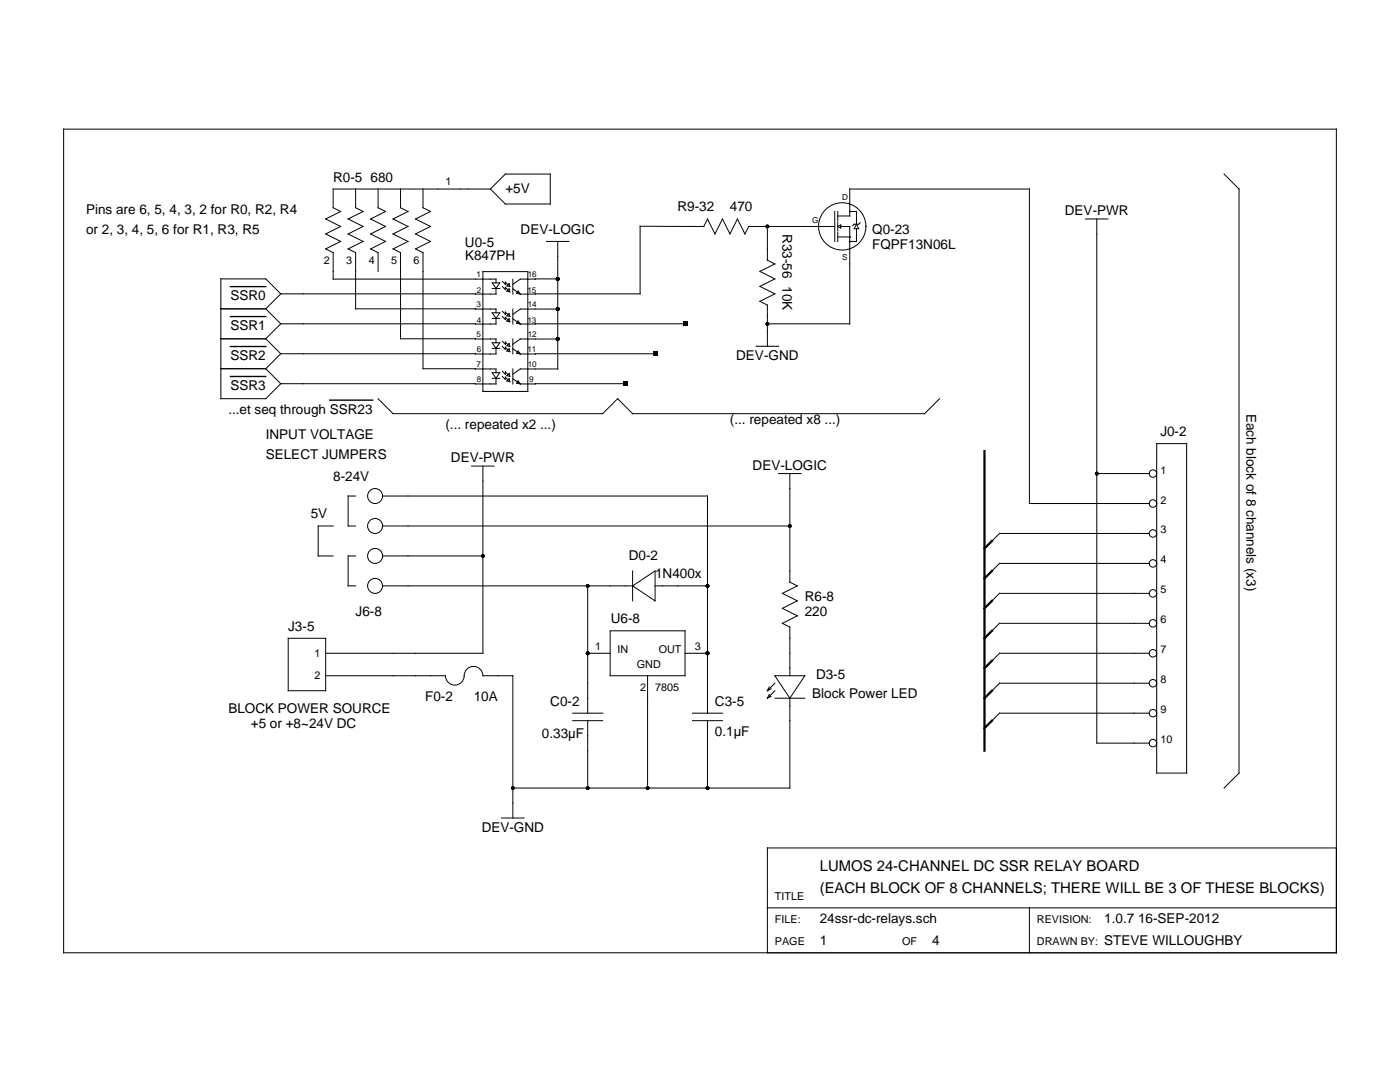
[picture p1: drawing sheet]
<svg xmlns="http://www.w3.org/2000/svg" width="279mm" height="216mm" viewBox="0 0 279 216" stroke-linecap="round" stroke-linejoin="round" font-family="sans-serif">
<g fill="none" stroke="#000" stroke-width=".2">
<path d="M12.7 25.8h254v164.3h-254zM71 37.7v3.8l1.5 .7-3 1.5 3 1.5-3 1.5 3 1.5-3 1.5M75.5 37.7v3.8l1.4 .7-2.9 1.5 2.9 1.5-2.9 1.5 2.9 1.5-2.9 1.5M79.9 37.7v3.8l1.5 .7-3 1.5 3 1.5-3 1.5 3 1.5-3 1.5M84.4 37.7v3.8l1.5 .7-3 1.5 3 1.5-3 1.5 3 1.5-3 1.5M97.9 37.7h-31.4v3.8l1.5 .7-3 1.5 3 1.5-3 1.5 3 1.5-3 1.5M100.9 34.7h8.9v6h-8.9l-3-3zM244.3 34.7l3 3v116.6l-3 2.9M56 58.6l-3-3h-8.9v24h8.9l3-3M56 58.6l-3 3M65 49.7l1.5 .7M66.5 50.4v5.3h32.5v.7"/>
<path d="M69.5 49.7l1.5 .7M71 50.4v11.2l28 .1v.7M74 49.7l1.5 .7M75.5 50.4v3.8M78.4 49.7l1.5 .7M79.9 50.4v17.2h19.1v.8M82.9 49.7l1.5 .7M84.4 50.4v23.2h14.6v.8M96.4 54.2h8.9v23.9h-8.9zM98.2 56.4h1.5l-.7 1.2zM98.2 57.6h1.5M99 57.6v1.1l-43-.1"/>
<path d="M100.3 56.1l.6 .6v-.4l.6 .6M100.3 57.2l.6 .6v-.5l.6 .6M101.2 57l.4-.4 .1 .6zM101.2 58.1l.4-.5 .1 .6zM102.3 55.7v3M102.3 57.6l1.5 1.1M103.4 58.1l.4 .6-.7-.2zM109.1 48.2h4.5M111.3 48.2v25.4h-7.5l-1.5 1.1M111.3 55.6l-7.5 .1-1.5 1M140.4 45.2l.8-1.5 1.5 3 1.5-3 1.5 3 1.5-3 1.5 3 .7-1.5h17.2M140.5 45.2l-12.8-.1v13.5l-23.9 .1"/>
<path d="M153.1 45.2v6.7M153.1 51.9l1.5 .8M154.6 52.7l-2.9 1.5 2.9 1.4-2.9 1.5 2.9 1.5-2.9 1.5 1.4 .8v8.2M166.6 42.2v6M167.2 43.1h2.4v-5.4h35.8v62.8h23.9M167.2 42.2v1.8M167.2 44.3v1.8M167.2 46.4v1.8M167.2 47.3h2.4M167.2 45.2l.6-.3v.6zM167.8 45.2h1.8v19.4h-16.5M169.6 42.2h1.3v2.5"/>
<path d="M170.9 45.6v2.6h-1.3M170.9 44.7l.5 .9h-.9zM171.7 44.4l-.3 .3h-.9l-.3 .3M216.6 43.7h4.5M218.9 43.7v104.6h10.4M44.1 61.6h8.9M44.1 67.6h8.9M44.1 73.6h8.9M53 61.6l3 3M53 67.6l3 3M53 73.6l3 3M56 64.6l-3 3"/>
<path d="M56 70.6l-3 3M75.5 79.6l2.9 2.9h41.9l3-2.9 3 2.9h58.2l3-2.9M98.2 74.4h1.5l-.7 1.1zM98.2 75.5h1.5M98.2 68.4h1.5l-.7 1.1zM98.2 69.5h1.5M98.2 62.4h1.5l-.7 1.1zM98.2 63.5h1.5M99 75.5v1.1h-43M99 63.5v1.2l-43-.1M99 69.5v1.1h-43M100.3 74.1l.6 .6v-.5l.6 .6"/>
<path d="M100.3 62.1l.6 .6v-.4l.6 .6M100.3 63.2l.6 .6v-.5l.6 .6M100.3 68.1l.6 .6v-.5l.6 .6M100.3 69.1l.6 .6v-.4l.6 .6M100.3 75.1l.6 .6v-.4l.6 .6M101.2 75l.4-.5 .1 .6zM101.2 64.1l.4-.5 .1 .6zM101.6 75.6l.1 .6-.5-.2zM101.6 68.5l.1 .6-.5-.1zM101.6 69.6l.1 .6-.5-.2zM101.6 62.6l.1 .6-.5-.2zM102.3 61.7v3"/>
<path d="M102.3 67.6v3M102.3 73.6v3M102.3 75.6l1.5 1M102.3 69.6l1.5 1M102.3 63.6l1.5 1.1M103.4 76l.4 .6-.7-.1zM103.4 70l.4 .6-.7-.1zM103.4 64.1l.4 .6-.7-.2zM111.3 67.6h-7.5l-1.5 1.1M111.3 61.7h-7.5l-1.5 1M124.8 76.6h-21M130.7 70.6h-26.9"/>
<path d="M136.7 64.6l-32.9 .1M150.9 69.1h4.5M71 99h-1.5v6h1.5M76.3 99h64.9v43.3M94.1 93h4.5M96.4 93v37.4h-31.4M155.4 94.5h4.5M157.6 94.5v21.7M218.9 94.5h10.4M230.8 88.5h6v65.8h-6zM66.5 105h-3v5.9h3M71 110.9h-1.5v6h1.5"/>
<path d="M76.3 116.9h50M76.3 105h81.3M76.3 110.9h20.1M117.3 116.9v25.4M126.3 116.9l4.4-3v6zM126.3 113.9v6M130.7 116.9h10.5M157.6 116.2l1.5 .7-3 1.5 3 1.5-3 1.5 3 1.5-3 1.5 1.5 .7v9.7M229.3 106.4h-29.8l-1.5 1.5M229.3 112.4h-29.8l-1.5 1.5M229.3 118.4h-29.8l-1.5 1.5M57.5 127.4h7.5v10.4h-7.5z"/>
<path d="M65 134.8h23.9a1.87 1.87 0 0 0 1.9 1.9 1.87 1.87 0 0 0 1.8-1.9 1.87 1.87 0 0 1 1.9-1.8 1.87 1.87 0 0 1 1.9 1.8h5.9v28.4M117.3 130.4h4.5M121.8 125.9h14.9v8.9h-14.9zM129.2 134.8v22.4M136.7 130.4h4.5M153.5 138.6l-.4 .7M153.5 137.1l-.4 .7M153.9 138.9l-.8 .4M153.9 137.5l-.8 .3M154.6 134.8h6l-3 4.5zM154.6 139.3h6M154.6 136.3l-1.5 1.5"/>
<path d="M154.6 137.8l-1.5 1.5M157.6 139.3v17.9h-55.3M229.3 130.4h-29.8l-1.5 1.4M229.3 124.4h-29.8l-1.5 1.5M229.3 136.3h-29.8l-1.5 1.5M114.3 142.3h6M114.3 143.8h6M117.3 143.8v13.4M138.2 142.3h6M138.2 143.8h6M141.2 143.8v13.4M229.3 142.3h-29.8l-1.5 1.5"/>
<path d="M100.1 163.2h4.5M266.7 169.2h-113.6v20.9M153.1 181.2h113.6M205.4 181.2v8.9"/>
<circle cx="168.1" cy="45.2" r="4.7"/>
<circle cx="169.6" cy="47.3" r=".07"/>
<circle cx="169.6" cy="42.2" r=".07"/>
<circle cx="169.6" cy="48.2" r=".07"/>
<circle cx="74.9" cy="99" r="1.49"/>
<circle cx="230.1" cy="94.5" r=".75"/>
<circle cx="74.9" cy="110.9" r="1.49"/>
<circle cx="74.9" cy="116.9" r="1.49"/>
<circle cx="74.9" cy="105" r="1.49"/>
<circle cx="230.1" cy="118.4" r=".75"/>
<circle cx="230.1" cy="112.4" r=".75"/>
<circle cx="230.1" cy="106.4" r=".75"/>
<circle cx="230.1" cy="100.5" r=".75"/>
<circle cx="230.1" cy="136.3" r=".75"/>
<circle cx="230.1" cy="130.4" r=".75"/>
<circle cx="230.1" cy="124.4" r=".75"/>
<circle cx="230.1" cy="148.3" r=".75"/>
<circle cx="230.1" cy="142.3" r=".75"/>
</g>
<g fill="#000">
<path d="M124.3 76.1h.9v.9h-.9zM130.3 70.1h.9v.9h-.9zM136.3 64.2h.9v.9h-.9z"/>
<circle cx="111.3" cy="55.7" r=".37"/>
<circle cx="111.3" cy="55.6" r=".37"/>
<circle cx="153.1" cy="45.2" r=".37"/>
<circle cx="169.6" cy="47.3" r=".07"/>
<circle cx="169.6" cy="42.2" r=".07"/>
<circle cx="169.6" cy="48.2" r=".07"/>
<circle cx="111.3" cy="67.6" r=".37"/>
<circle cx="111.3" cy="61.7" r=".37"/>
<circle cx="111.3" cy="61.6" r=".37"/>
<circle cx="153.1" cy="64.6" r=".37"/>
<circle cx="218.9" cy="94.5" r=".37"/>
<circle cx="96.4" cy="110.9" r=".37"/>
<circle cx="117.3" cy="116.9" r=".37"/>
<circle cx="141.2" cy="116.9" r=".37"/>
<circle cx="157.6" cy="105" r=".37"/>
<circle cx="117.3" cy="130.4" r=".37"/>
<circle cx="141.2" cy="130.4" r=".37"/>
<circle cx="102.3" cy="157.2" r=".37"/>
<circle cx="117.3" cy="157.2" r=".37"/>
<circle cx="129.2" cy="157.2" r=".37"/>
<circle cx="141.2" cy="157.2" r=".37"/>
</g>
<path d="M46 57.2h7M46 63.2h7M46 69.1h7M46 75.1h7M65.8 79.8h8.6" fill="none" stroke="#000" stroke-width=".27"/>
<path d="M196.5 90v59.8M198 107.9l-1.5 1.5M198 113.9l-1.5 1.5M198 119.9l-1.5 1.5M198 125.9l-1.5 1.5M198 131.8l-1.5 1.5M198 137.8l-1.5 1.5M198 143.8l-1.5 1.5" fill="none" stroke="#000" stroke-width=".45"/>
<g font-size="3">
<text x="163.6" y="173.9">LUMOS 24-CHANNEL DC SSR RELAY BOARD</text>
<text x="163.6" y="178.2">(EACH BLOCK OF 8 CHANNELS; THERE WILL BE 3 OF THESE BLOCKS)</text>
</g>
<g font-size="2.7">
<text x="66.5" y="36.2">R0-5 680Ω</text>
<text x="100.9" y="38.5">+5V</text>
<text x="17.2" y="42.8">Pins are 6, 5, 4, 3, 2 for R0, R2, R4</text>
<text x="17.2" y="46.7">or 2, 3, 4, 5, 6 for R1, R3, R5</text>
<text x="103.9" y="46.7">DEV-LOGIC</text>
<text x="135.2" y="42.2">R9-32</text>
<text x="145.7" y="42.2">470Ω</text>
<text x="156.1" y="46.7" transform="rotate(90 156.1 46.7)">R33-56 10K</text>
<text x="174.1" y="46.7">Q0-23</text>
<text x="212.5" y="42.9">DEV-PWR</text>
<text x="92.8" y="49.3">U0-5</text>
<text x="92.8" y="52">K847PH</text>
<text x="174.1" y="49.7">FQPF13N06L</text>
<text x="46" y="59.9">SSR0</text>
<text x="46" y="65.9">SSR1</text>
<text x="46" y="71.8">SSR2</text>
<text x="146.9" y="71.8">DEV-GND</text>
<text x="46" y="77.8">SSR3</text>
<text x="45.6" y="82.5">...et seq through SSR23</text>
<text x="248.8" y="82.5" transform="rotate(90 248.8 82.5)">Each block of 8 channels (x3)</text>
<text x="53" y="87.6">INPUT VOLTAGE</text>
<text x="88.9" y="85.5">(... repeated x2 ...)</text>
<text x="145.7" y="84.6">(... repeated x8 ...)</text>
<text x="231.6" y="87">J0-2</text>
<text x="53" y="91.5">SELECT JUMPERS</text>
<text x="66.5" y="96">8-24V</text>
<text x="90" y="92.3">DEV-PWR</text>
<text x="150.2" y="93.7">DEV-LOGIC</text>
<text x="62" y="103.5">5V</text>
<text x="125.5" y="111.7">D0-2</text>
<text x="130.7" y="115.4">1N400x</text>
<text x="160.6" y="119.9">R6-8</text>
<text x="57.5" y="125.9">J3-5</text>
<text x="71" y="122.9">J6-8</text>
<text x="121.9" y="124.4">U6-8</text>
<text x="160.6" y="122.9">220Ω</text>
<text x="162.9" y="135.6">D3-5</text>
<text x="45.6" y="142.3">BLOCK POWER SOURCE</text>
<text x="84.8" y="139.8">F0-2</text>
<text x="94.6" y="139.8">10A</text>
<text x="109.8" y="140.8">C0-2</text>
<text x="142.7" y="140.8">C3-5</text>
<text x="162.1" y="139.3">Block Power LED</text>
<text x="50.1" y="145.3">+5 or +8~24V DC</text>
<text x="108.1" y="147.3">0.33µF</text>
<text x="142.7" y="146.8">0.1µF</text>
<text x="96.1" y="166">DEV-GND</text>
<text x="163.6" y="184.1">24ssr-dc-relays.sch</text>
<text x="220.4" y="184.1">1.0.7 16-SEP-2012</text>
<text x="163.6" y="188.6">1</text>
<text x="186" y="188.6">4</text>
<text x="220.4" y="188.6">STEVE WILLOUGHBY</text>
</g>
<g font-size="2.2">
<text x="88.9" y="37">1</text>
<text x="64.6" y="52.7">2</text>
<text x="69.1" y="52.7">3</text>
<text x="73.6" y="52.7">4</text>
<text x="78.1" y="52.7">5</text>
<text x="82.5" y="52.7">6</text>
<text x="231.6" y="94.5">1</text>
<text x="231.6" y="100.5">2</text>
<text x="231.6" y="106.4">3</text>
<text x="231.6" y="112.4">4</text>
<text x="231.6" y="118.4">5</text>
<text x="231.6" y="124.4">6</text>
<text x="62.8" y="131.1">1</text>
<text x="118.8" y="129.6">1</text>
<text x="123.3" y="130.4">IN</text>
<text x="131.5" y="130.4">OUT</text>
<text x="138.7" y="129.6">3</text>
<text x="231.6" y="130.4">7</text>
<text x="62.8" y="135.6">2</text>
<text x="127.1" y="133.3">GND</text>
<text x="127.7" y="137.8">2</text>
<text x="130.7" y="137.8">7805</text>
<text x="231.6" y="136.3">8</text>
<text x="231.6" y="142.3">9</text>
<text x="231.6" y="148.3">10</text>
<text x="154.6" y="179.7">TITLE</text>
<text x="154.6" y="184.1">FILE:</text>
<text x="206.9" y="184.1">REVISION:</text>
<text x="154.6" y="188.6">PAGE</text>
<text x="180" y="188.6">OF</text>
<text x="206.9" y="188.6">DRAWN BY:</text>
</g>
<g font-size="1.6">
<text x="168.1" y="40">D</text>
<text x="162.1" y="44.4">G</text>
<text x="168.1" y="51.9">S</text>
<text x="95.1" y="55.3">1</text>
<text x="95.2" y="58.4">2</text>
<text x="105.3" y="58.4">15</text>
<text x="105.3" y="55.3">16</text>
<text x="95.1" y="61.3">3</text>
<text x="95.2" y="64.4">4</text>
<text x="105.3" y="64.4">13</text>
<text x="105.3" y="61.3">14</text>
<text x="95.1" y="67.3">5</text>
<text x="95.2" y="70.3">6</text>
<text x="105.3" y="70.3">11</text>
<text x="105.3" y="67.3">12</text>
<text x="95.1" y="73.3">7</text>
<text x="95.2" y="76.3">8</text>
<text x="105.3" y="73.2">10</text>
<text x="105.6" y="76.3">9</text>
</g>
</svg>
